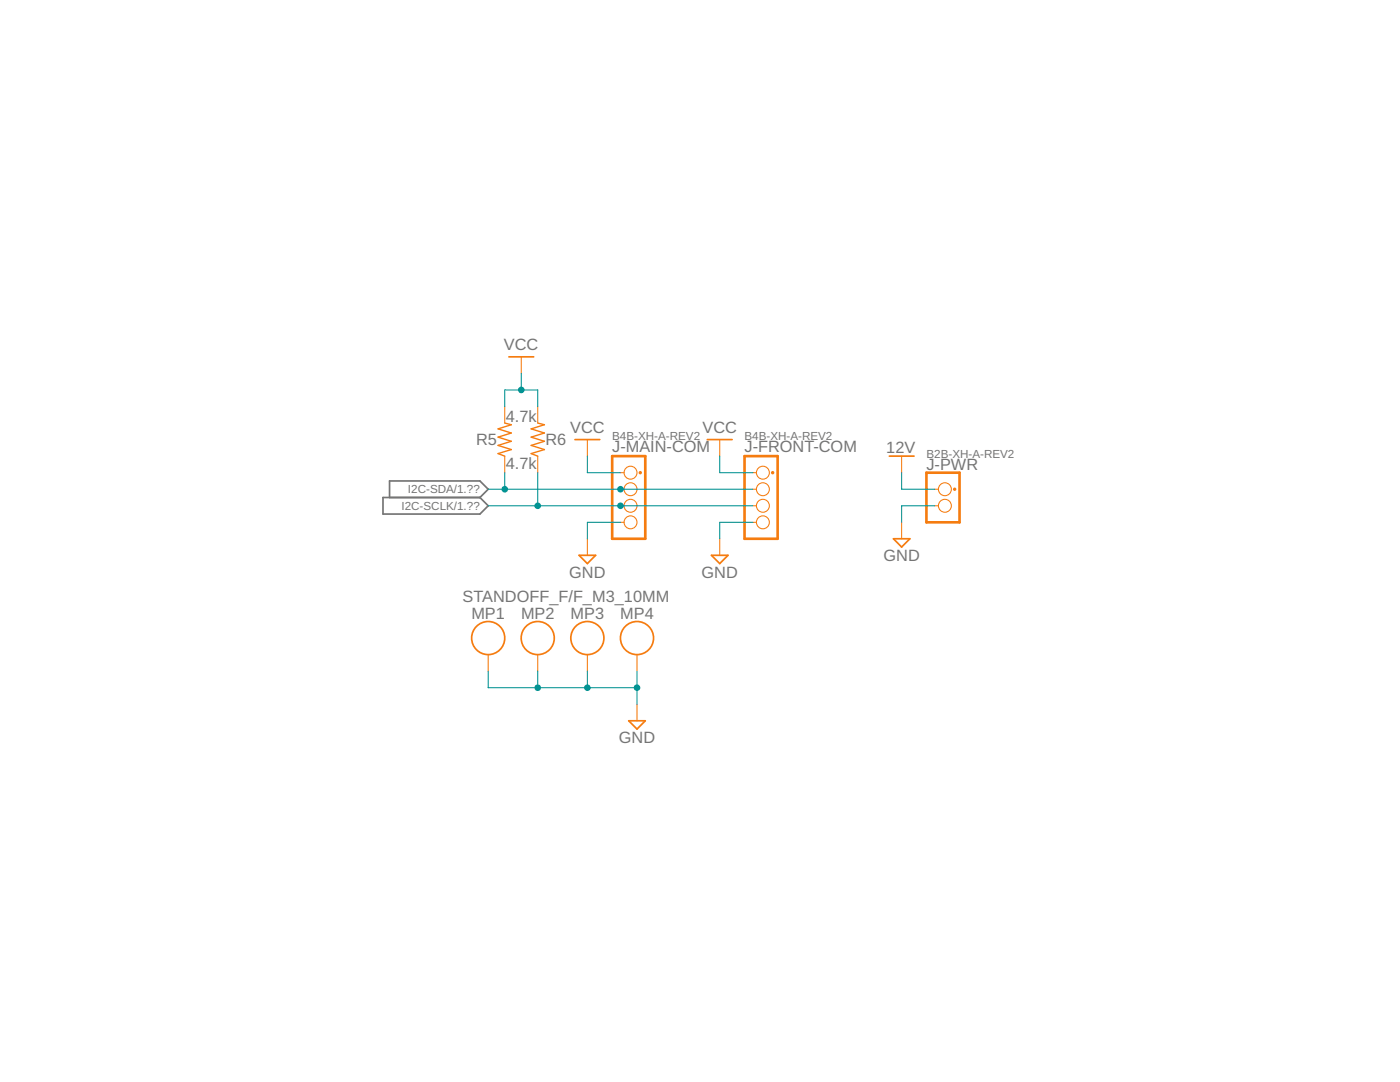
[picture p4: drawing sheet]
<svg xmlns="http://www.w3.org/2000/svg" width="279mm" height="216mm" viewBox="0 0 279 216" stroke-linecap="round" stroke-linejoin="round" font-family="sans-serif">
<path d="M76.4 99.3h19.4l1.6 1.6-1.6 1.7h-19.4zM77.7 99.3v-3.3h18.1l1.6 1.6-1.6 1.7" fill="none" stroke="#757575" stroke-width=".34"/>
<path d="M122.2 91h6.6v16.5h-6.6z" fill="none" stroke="#f57c10" stroke-width=".53"/>
<g fill="none" stroke="#f57c10" stroke-width=".21">
<path d="M123.8 94.3h.8M123.8 97.6h.8M123.8 100.9h.8M123.8 104.2h.8"/>
<circle cx="125.8" cy="97.6" r="1.29"/>
<circle cx="125.8" cy="94.3" r="1.29"/>
<circle cx="125.8" cy="100.9" r="1.29"/>
<circle cx="125.8" cy="104.2" r="1.29"/>
</g>
<circle cx="127.8" cy="94.3" r=".34" fill="#f57c10"/>
<path d="M127.4 94.3a.35 .35 0 0 1 .7 0 .35 .35 0 0 1-.7 0zM127.4 94.3a.35 .35 0 0 0 .7 0 .35 .35 0 0 0-.7 0z" fill="#f57c10"/>
<path d="M101.6 71.2h4.9M114.7 87.7h5M115.6 110.8h3.3l-1.7 1.7z" fill="none" stroke="#f57c10" stroke-width=".34"/>
<g fill="none" stroke="#f57c10" stroke-width=".21">
<path d="M104 71.2v3.3M100.7 81.1v3.3M100.7 91v3.3M107.3 81.1v3.3M107.3 91v3.3M117.2 87.7v3.3M150.2 94.3h.8M150.2 97.6h.8M117.2 107.5v3.3M150.2 100.9h.8M150.2 104.2h.8"/>
<circle cx="152.3" cy="94.3" r="1.29"/>
<circle cx="152.3" cy="97.6" r="1.29"/>
<circle cx="152.3" cy="100.9" r="1.29"/>
<circle cx="152.3" cy="104.2" r="1.29"/>
</g>
<path d="M100.7 84.4l1.3 .4-2.6 .8 2.6 .8-2.6 .8 2.6 .9-2.6 .8 2.6 .8-2.6 .8 1.3 .5M107.3 84.4l1.3 .4-2.6 .8 2.6 .8-2.6 .8 2.6 .9-2.6 .8 2.6 .8-2.6 .8 1.3 .5" fill="none" stroke="#f57c10" stroke-width=".28"/>
<path d="M148.6 91h6.6v16.5h-6.6z" fill="none" stroke="#f57c10" stroke-width=".53"/>
<circle cx="154.2" cy="94.3" r=".34" fill="#f57c10"/>
<path d="M153.9 94.3a.34 .34 0 0 1 .6 0 .34 .34 0 0 1-.6 0zM153.9 94.3a.34 .34 0 0 0 .6 0 .34 .34 0 0 0-.6 0z" fill="#f57c10"/>
<path d="M141.2 87.7h4.9M177.5 91h4.9M142 110.8h3.3l-1.7 1.7z" fill="none" stroke="#f57c10" stroke-width=".34"/>
<g fill="none" stroke="#f57c10" stroke-width=".21">
<path d="M143.6 87.7v3.3M179.9 91v3.3M186.5 97.6h.8M143.6 107.5v3.3M186.5 100.9h.8"/>
<circle cx="188.6" cy="97.6" r="1.29"/>
<circle cx="188.6" cy="100.9" r="1.29"/>
</g>
<path d="M184.9 94.3h6.6v9.9h-6.6z" fill="none" stroke="#f57c10" stroke-width=".53"/>
<circle cx="190.5" cy="97.6" r=".34" fill="#f57c10"/>
<path d="M190.2 97.6a.35 .35 0 0 1 .7 0 .35 .35 0 0 1-.7 0zM190.2 97.6a.35 .35 0 0 0 .7 0 .35 .35 0 0 0-.7 0z" fill="#f57c10"/>
<g fill="none" stroke="#f57c10" stroke-width=".34">
<path d="M178.3 107.5h3.3l-1.7 1.7zM125.5 143.8h3.3l-1.7 1.7z"/>
<circle cx="97.4" cy="127.3" r="3.3"/>
<circle cx="107.3" cy="127.3" r="3.3"/>
<circle cx="117.2" cy="127.3" r="3.3"/>
<circle cx="127.1" cy="127.3" r="3.3"/>
</g>
<path d="M179.9 104.2v3.3M97.4 130.6v3.3M107.3 130.6v3.3M117.2 130.6v3.3M127.1 130.6v3.3M127.1 140.5v3.3" fill="none" stroke="#f57c10" stroke-width=".21"/>
<path d="M123.8 104.2h-6.6v3.3M150.2 104.2h-6.6v3.3M186.5 100.9h-6.6v3.3M97.4 133.9v3.3h29.7v-3.3M117.2 133.9v3.3" fill="none" stroke="#009292" stroke-width=".21"/>
<circle cx="117.2" cy="137.2" r=".66" fill="#009292"/>
<path d="M116.6 137.2a.66 .66 0 0 1 1.3 0 .66 .66 0 0 1-1.3 0zM116.6 137.2a.66 .66 0 0 0 1.3 0 .66 .66 0 0 0-1.3 0z" fill="#009292"/>
<path d="M107.3 133.9v3.3" fill="none" stroke="#009292" stroke-width=".21"/>
<circle cx="107.3" cy="137.2" r=".66" fill="#009292"/>
<path d="M106.7 137.2a.66 .66 0 0 1 1.3 0 .66 .66 0 0 1-1.3 0zM106.7 137.2a.66 .66 0 0 0 1.3 0 .66 .66 0 0 0-1.3 0z" fill="#009292"/>
<path d="M127.1 137.2v3.3" fill="none" stroke="#009292" stroke-width=".21"/>
<circle cx="127.1" cy="137.2" r=".66" fill="#009292"/>
<path d="M126.5 137.2a.66 .66 0 0 1 1.3 0 .66 .66 0 0 1-1.3 0zM126.5 137.2a.66 .66 0 0 0 1.3 0 .66 .66 0 0 0-1.3 0z" fill="#009292"/>
<path d="M100.7 81.1v-3.3h6.6v3.3M117.2 91v3.3h6.6" fill="none" stroke="#009292" stroke-width=".21"/>
<circle cx="104" cy="77.8" r=".66" fill="#009292"/>
<path d="M103.4 77.8a.66 .66 0 0 1 1.3 0 .66 .66 0 0 1-1.3 0zM103.4 77.8a.66 .66 0 0 0 1.3 0 .66 .66 0 0 0-1.3 0z" fill="#009292"/>
<path d="M104 74.5v3.3M97.4 97.6h52.8M100.7 94.3v3.3M143.6 91v3.3h6.6" fill="none" stroke="#009292" stroke-width=".21"/>
<g fill="#009292">
<circle cx="123.8" cy="97.6" r=".66"/>
<circle cx="100.7" cy="97.6" r=".66"/>
</g>
<g fill="#009292">
<path d="M123.2 97.6a.66 .66 0 0 1 1.3 0 .66 .66 0 0 1-1.3 0zM123.2 97.6a.66 .66 0 0 0 1.3 0 .66 .66 0 0 0-1.3 0z"/>
<path d="M100.1 97.6a.66 .66 0 0 1 1.3 0 .66 .66 0 0 1-1.3 0zM100.1 97.6a.66 .66 0 0 0 1.3 0 .66 .66 0 0 0-1.3 0z"/>
</g>
<path d="M107.3 94.3v6.6M97.4 100.9h52.8" fill="none" stroke="#009292" stroke-width=".21"/>
<g fill="#009292">
<circle cx="123.8" cy="100.9" r=".66"/>
<circle cx="107.3" cy="100.9" r=".66"/>
</g>
<g fill="#009292">
<path d="M123.2 100.9a.66 .66 0 0 1 1.3 0 .66 .66 0 0 1-1.3 0zM123.2 100.9a.66 .66 0 0 0 1.3 0 .66 .66 0 0 0-1.3 0z"/>
<path d="M106.7 100.9a.66 .66 0 0 1 1.3 0 .66 .66 0 0 1-1.3 0zM106.7 100.9a.66 .66 0 0 0 1.3 0 .66 .66 0 0 0-1.3 0z"/>
</g>
<path d="M179.9 94.3v3.3h6.6" fill="none" stroke="#009292" stroke-width=".21"/>
<g font-size="3.3" fill="#757575">
<text x="100.6" y="69.9">VCC</text>
<text x="95" y="88.8">R5</text>
<text x="100.9" y="84.3">4.7k</text>
<text x="108.9" y="88.8">R6</text>
<text x="113.8" y="86.4">VCC</text>
<text x="140.2" y="86.4">VCC</text>
<text x="100.9" y="93.5">4.7k</text>
<text x="122.2" y="90.2">J-MAIN-COM</text>
<text x="148.6" y="90.2">J-FRONT-COM</text>
<text x="176.9" y="90.4">12V</text>
<text x="184.9" y="93.8">J-PWR</text>
<text x="176.3" y="112">GND</text>
<text x="113.6" y="115.3">GND</text>
<text x="140" y="115.3">GND</text>
<text x="92.3" y="120.2">STANDOFF_F/F_M3_10MM</text>
<text x="94.1" y="123.5">MP1</text>
<text x="104" y="123.5">MP2</text>
<text x="113.9" y="123.5">MP3</text>
<text x="123.8" y="123.5">MP4</text>
<text x="123.5" y="148.3">GND</text>
</g>
<g font-size="2.3" fill="#757575">
<text x="122.2" y="87.7">B4B-XH-A-REV2</text>
<text x="148.6" y="87.7">B4B-XH-A-REV2</text>
<text x="184.9" y="91.3">B2B-XH-A-REV2</text>
<text x="80.1" y="101.7">I2C-SCLK/1.??</text>
<text x="81.4" y="98.4">I2C-SDA/1.??</text>
</g>
</svg>
